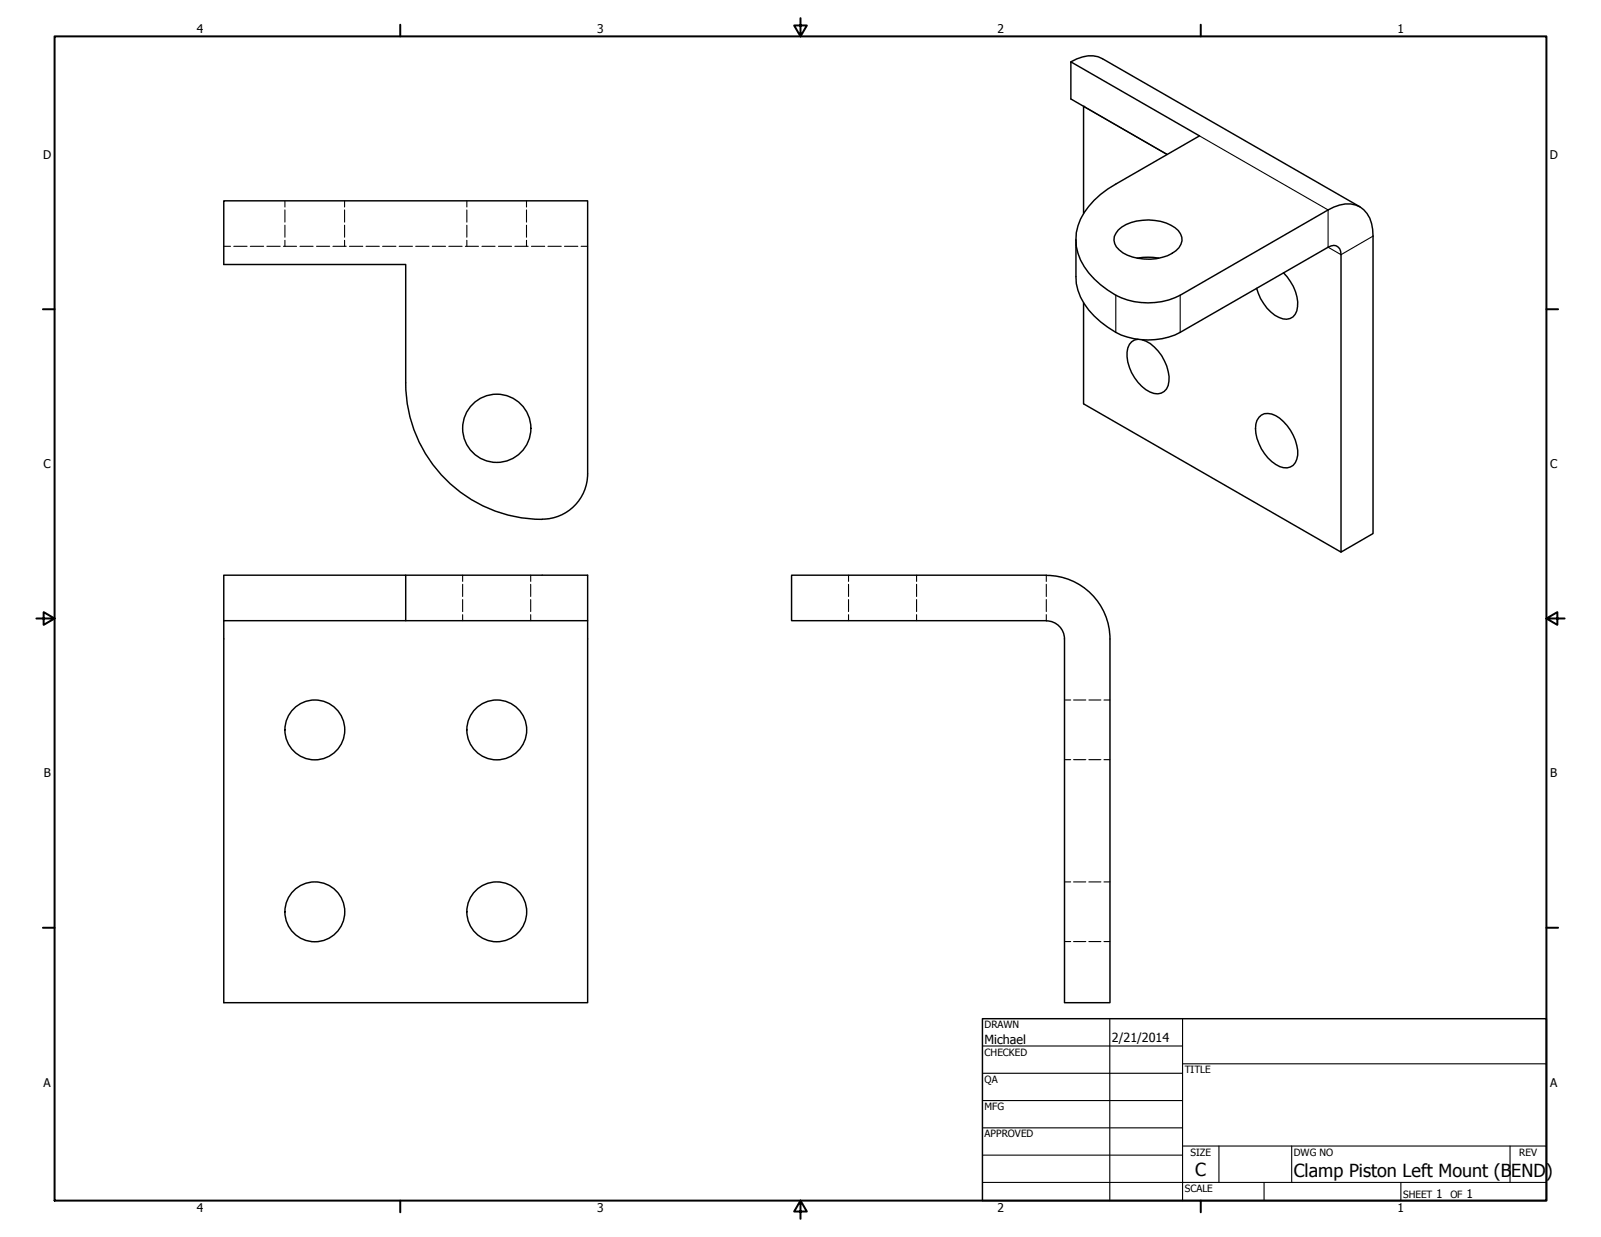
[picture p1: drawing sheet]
<svg xmlns="http://www.w3.org/2000/svg" width="559mm" height="432mm" viewBox="0 0 559 432" stroke-linecap="round" stroke-linejoin="round" font-family="sans-serif">
<!-- layer: Visible (ANSI) -->
<g fill="none" stroke="#000" stroke-width=".51">
<path d="M378.2 37.1v37.4M407.4 53.9l-33.6-19.4v-12.9l44.9 25.8-29.3 16.9a27.5 27.5 0 0 0-13.2 14.6 18.1 18.1 0 0 0 5.7 18.4 25.3 25.3 0 0 0 26 7.4l4-1.6 51.6-29.8M375.5 83.6v13a20.2 20.2 0 0 0 8.6 15.7l5.3 3.7M390.3 80.3a17 17 0 0 1 16.7-2.4 8.1 8.1 0 0 1 5.5 5 5.5 5.5 0 0 1-3.4 5.6 18.2 18.2 0 0 1-17.2-.2 5.4 5.4 0 0 1-3-5.7zM396.9 90.1a22.3 22.3 0 0 1 7.5 0M448 95.2a14.7 14.7 0 0 1 4.6 13.3 4.1 4.1 0 0 1-6.2 2.3 15.3 15.3 0 0 1-7.8-10.2M463.5 86.3l-51.6 29.7M479.2 82.4v103.8l-11.1 6.5v-103.8M378.2 105.7v35.3l89.9 51.7M397.2 118.4a4.2 4.2 0 0 0-3.8 4.5 15.5 15.5 0 0 0 8 13.9 4.3 4.3 0 0 0 6.6-3.7 15 15 0 0 0-9.3-14.5M439.4 145.7a5.1 5.1 0 0 1 7.3 .3 16.5 16.5 0 0 1 6.2 12.9 4.3 4.3 0 0 1-6.2 4 15.5 15.5 0 0 1-8.4-14.9l.4-1.3zM189.3 181.2a15.8 15.8 0 0 0 15.8-15.8v-95.3h-127v22.2h63.5v41.3a47.7 47.7 0 0 0 47.7 47.7"/>
<path d="M78.1 216.7v-15.9h63.5v15.9M78.1 216.7v133.3h127v-133.3M141.6 200.8h63.5v15.9h-127M365.2 200.8h-88.9v15.9h88.9M365.2 200.9a22.2 22.2 0 0 1 22.2 22.1v127h-15.9v-127a6.3 6.3 0 0 0-6.3-6.3"/>
<circle cx="173.4" cy="149.5" r="11.9"/>
<circle cx="109.9" cy="254.8" r="10.4"/>
<circle cx="173.4" cy="254.8" r="10.4"/>
<circle cx="109.9" cy="318.3" r="10.4"/>
<circle cx="173.4" cy="318.3" r="10.4"/>
</g>
<!-- layer: Hidden (ANSI) -->
<g fill="none" stroke="#000" stroke-width=".38">
<path d="M99.4 70.1v2.2M99.4 73.3v4.2M99.4 78.6v4.2M120.3 70.1v2.2M120.3 73.3v4.2M120.3 78.6v4.2M162.9 70.1v2.2M162.9 73.3v4.2M162.9 78.6v4.2M183.8 70.1v2.2M183.8 73.3v4.2M183.8 78.6v4.2"/>
<path d="M78.1 86h2.4M81.6 86h4.6M87.4 86h4.6M93.2 86h4.6M98.9 86h4.6M99.4 83.9v2.1M104.7 86h4.6M110.5 86h4.6M116.2 86h4.6M120.3 83.9v2.1M122 86h4.6M127.8 86h4.6"/>
<path d="M133.5 86h4.7M139.3 86h4.7M145.1 86h4.6M150.9 86h4.6M156.7 86h4.6M162.4 86h4.6M162.9 83.9v2.1M168.2 86h4.6M174 86h4.6M179.7 86h4.6M183.8 83.9v2.1M185.5 86h4.6"/>
<path d="M191.3 86h4.6M197 86h4.7M202.8 86h2.3M161.5 200.8v2.1M161.5 204v4.2M161.5 209.3v4.2M161.5 214.6v2.1M185.2 200.8v2.1M185.2 204v4.2M185.2 209.3v4.2M185.2 214.6v2.1M296.2 200.8v2.1"/>
<path d="M296.2 204v4.2M296.2 209.3v4.2M296.2 214.6v2.1M319.9 200.8v2.1M319.9 204v4.2M319.9 209.3v4.2M319.9 214.6v2.1M365.2 200.8v2.1M365.2 204v4.2M365.2 209.3v4.2M365.2 214.6v2.1M371.5 244.3h2.2"/>
<path d="M374.7 244.3h4.3M380 244.3h4.2M385.3 244.3h2.1M371.5 265.2h2.2M374.7 265.2h4.3M380 265.2h4.2M385.3 265.2h2.1M371.5 307.8h2.2M374.7 307.8h4.3M380 307.8h4.2M385.3 307.8h2.1M371.5 328.7h2.2"/>
<path d="M374.7 328.7h4.3M380 328.7h4.2M385.3 328.7h2.1"/>
</g>
<!-- layer: Visible Narrow (ANSI) -->
<path d="M378.2 37.1l29.2 16.8M418.7 47.4l44.8 25.9v13l4.6 2.6 11.1-6.5M389.4 103.1v12.9M411.9 103.1v12.9" fill="none" stroke="#000" stroke-width=".38"/>
<path d="M373.8 21.6a10.9 10.9 0 0 1 11-1.1l89.9 51.7M463.5 73.3a10.4 10.4 0 0 1 12.5-.1 11.4 11.4 0 0 1 3.2 9.2M463.5 86.3a2.75 2.75 0 0 1 3.2-.3 2.75 2.75 0 0 1 1.4 2.9M389.4 116a25 25 0 0 0 22.5 0" fill="none" stroke="#000" stroke-width=".51"/>
<circle cx="378.2" cy="37.1" r=".25" fill="#000"/>
<!-- layer: Border (ANSI) -->
<g fill="none" stroke="#000" stroke-width=".7">
<path d="M19 12.7h520.8v406.4h-520.8zM139.7 8.6v4.1M279.4 6.3v6.4l-2.2-3.8h4.4l-2.2 3.8M419.1 8.6v4.1M15 107.9h4M539.8 107.9h4M12.7 215.9h6.3l-3.8-2.2v4.4l3.8-2.2M539.8 215.9l3.8 2.2v-4.4l-3.8 2.2h6.3M15 323.8h4M539.8 323.8h4M139.7 419.1v4.1M279.4 419.1l2.2 3.8h-4.4l2.2-3.8v6.3"/>
<path d="M419.1 419.1v4.1"/>
</g>
<!-- layer: Title (ANSI) -->
<g fill="none" stroke="#000" stroke-width=".38">
<path d="M387.3 355.6v63.5M412.7 355.6v63.5M342.9 365.1h69.8M342.9 374.6h69.8M412.7 371.3h127.1M342.9 384.2h69.8M342.9 393.7h69.8M342.9 412.7h196.9M342.9 403.2h69.8M412.7 400h127.1M425.4 400v12.7M441.2 412.7v6.4"/>
<path d="M450.8 400v12.7M488.9 412.7v6.4M527 400v12.7"/>
</g>
<path d="M342.9 355.6h196.9v63.5h-196.9z" fill="none" stroke="#000" stroke-width=".51"/>
<g font-size="6.3">
<text x="417.2" y="410.6">C</text>
<text x="451.6" y="410.7">Clamp Piston Left Mount (B</text>
<text x="527.5" y="410.7">END)</text>
</g>
<g font-size="4.4">
<text x="343.7" y="364.3">Michael</text>
<text x="388.1" y="363.7">2/21/2014</text>
</g>
<g font-size="4.2">
<text x="68.7" y="11.7">4</text>
<text x="208.4" y="11.7">3</text>
<text x="348.1" y="11.7">2</text>
<text x="487.8" y="11.7">1</text>
<text x="15.1" y="55.5">D</text>
<text x="540.9" y="55.5">D</text>
<text x="15.2" y="163.4">C</text>
<text x="541" y="163.4">C</text>
<text x="15.3" y="271.4">B</text>
<text x="541.1" y="271.4">B</text>
<text x="15.2" y="379.3">A</text>
<text x="541" y="379.3">A</text>
<text x="501.3" y="418.3">1</text>
<text x="511.8" y="418.3">1</text>
<text x="68.7" y="423.2">4</text>
<text x="208.4" y="423.2">3</text>
<text x="348.1" y="423.2">2</text>
<text x="487.8" y="423.2">1</text>
</g>
<g font-size="3.5">
<text x="343.7" y="358.9">DRAWN</text>
<text x="343.7" y="368.5">CHECKED</text>
<text x="413.5" y="374.6">TITLE</text>
<text x="343.7" y="378">QA</text>
<text x="343.7" y="387.5">MFG</text>
<text x="343.7" y="397.1">APPROVED</text>
<text x="415.5" y="403.4">SIZE</text>
<text x="451.6" y="403.4">DWG NO</text>
<text x="530.3" y="403.4">REV</text>
<text x="413.5" y="416.1">SCALE</text>
<text x="489.7" y="418.3">SHEET</text>
<text x="506.2" y="418.3">OF</text>
</g>
</svg>
